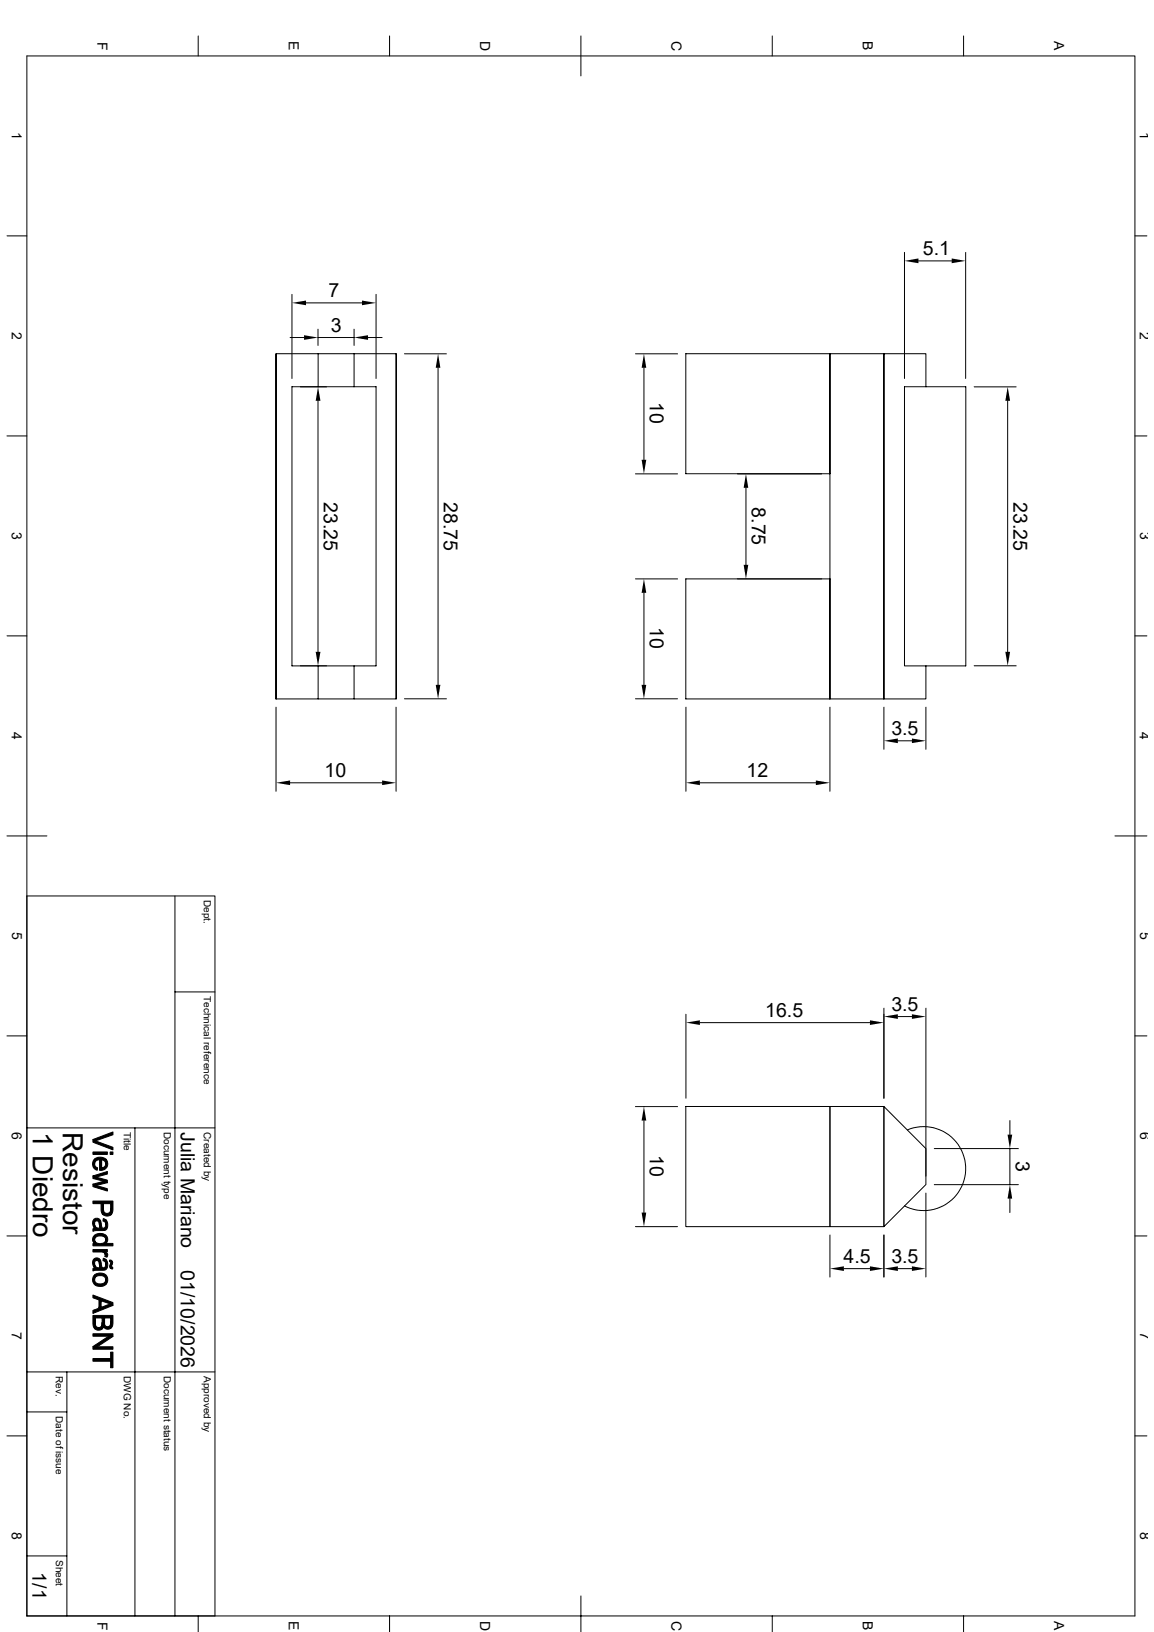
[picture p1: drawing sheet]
<svg xmlns="http://www.w3.org/2000/svg" width="420mm" height="594mm" viewBox="0 0 420 594" stroke-linecap="round" stroke-linejoin="round" font-family="sans-serif">
<g fill="none" stroke="#000" stroke-width=".36">
<path d="M72.1 13.1v7.3M141.8 13.1v7.3M211.4 13.1v14.5M281.1 13.1v7.3M350.7 13.1v7.3M9.8 20.4h403.2v567.7h-403.2zM2.5 85.9h7.3M329.2 91.9v45.9M334.3 95h12.1M351.5 91.9v45.9M413 85.9h4.4M106.3 107.1v30.7"/>
<path d="M111.4 110.2h20.3M115.7 119.8v5.9M128.9 119.8v5.9M136.9 107.1v30.7M100.5 128.7v125.7M105.6 122.9h5.1M115.7 122.9h13.2M115.8 128.7h-15.3v125.7M128.9 128.7h-13.1v12.1M133.9 122.9h5.2M144.2 128.7v125.7M147.2 128.8h15.3"/>
<path d="M159.4 133.9v115.4M231.3 128.8h15.3M234.4 133.9v33.4M249.6 128.7h52.4v43.7h-52.4zM302 128.7h19.7v125.7h-19.7zM2.5 158.7h7.3M106.3 140.8h30.6v101.6h-30.6zM109.3 140.8h9.5M115.7 145.9v91.3M128.9 140.8v-12.1h15.3v125.7h-15.3v-12M329.2 140.8h22.3v101.6h-22.3zM337 140.8v-12.1h-15.3v125.7h15.3v-12"/>
<path d="M354.5 140.8h15.3M366.7 145.9v91.3M413 158.7h4.4M231.3 172.5h15.3M268.4 172.5h30.6M271.5 177.5v28.1M231.3 210.7h15.3M234.4 215.8v33.5M249.6 210.7h52.4v43.7h-52.4zM2.5 231.4h7.3M413 231.4h4.4M100.5 257.4v30.6"/>
<path d="M100.5 254.4h28.4M109.3 242.3h9.5M115.8 242.4v12M144.1 257.4v30.6M147.2 254.3h15.3M231.3 254.3h15.3M249.6 257.4v30.6M302 257.4v30.6M321.7 257.4v15.3M337 257.4v15.3M354.5 242.3h15.3M326.8 269.6h5.1"/>
<path d="M105.6 284.9h33.5M254.7 284.9h42.2M2.5 304.2h14.6M405.8 304.2h11.6M9.8 326.1h68.4v262M63.7 326.1v262M2.5 377h7.3M63.7 361h14.5M249.6 369.1v30.6M254.7 372.2h61.9M321.7 366.9v32.8M326.8 370h5.1"/>
<path d="M337 366.9v61.2M413 377h4.4M9.8 410.5h68.4M49.1 410.5v177.6M231.3 402.8h15.3M234.4 407.8v33.5M249.6 402.7h52.4v43.7h-52.4zM302 402.7h19.7v43.7h-19.7zM321.7 402.7l15.3 15.3v13.1l-15.3 15.3zM330.2 411.3a15.3 15.3 0 0 1 21.3 14.6 15.3 15.3 0 0 1-22.3 13M340 418h30.6M367.5 407.8v5.2"/>
<path d="M367.5 418v13.2M337 434.2v30.6M340 431.2h30.6M367.5 436.2v5.1M2.5 449.8h7.3M231.3 446.4h15.3M302 449.5v15.3M321.7 449.5v15.3M413 449.8h4.4M307.1 461.7h9.5M326.8 461.7h5.1M9.8 499.3h68.4"/>
<path d="M24.3 499.3v88.8M9.8 513.9h14.5M2.5 522.6h7.3M413 522.6h4.4M9.8 566.3h14.5M72.1 588.1v5.8M141.8 588.1v5.8M211.4 580.9v13M281.1 588.1v5.8M350.7 588.1v5.8"/>
</g>
<g fill="#000" stroke="#000" stroke-width=".36">
<path d="M33.8 414.7l7.3 2.9v.9l-7.3-2.8z" fill-rule="evenodd"/>
<path d="M33.8 414.7l7.3-2.7v1l-6.5 2.2z" fill-rule="evenodd"/>
<path d="M34.4 421.9l.1 2.3 1 .8-.1 .9a2.42 2.42 0 0 1-1-4z" fill-rule="evenodd"/>
<path d="M34.5 421.7a3.4 3.4 0 0 1 4 .2v1.7l-.6-1.1-.9-.4v3.8l-.8 .1v-3.9l-1.3 .5-.5 1.1z" fill-rule="evenodd"/>
<path d="M33.8 419.3h5.3v.9h-5.3z" fill-rule="evenodd"/>
<path d="M33.8 428l5.3-1.6v.9l-4.2 1.2z" fill-rule="evenodd"/>
<path d="M33.8 431l4.1-1.1 1.2 .5-4.1 1.1z" fill-rule="evenodd"/>
<path d="M33.8 431l5.3 1.6v.9l-5.3-1.6z" fill-rule="evenodd"/>
<path d="M33.8 428l5.3 1.5v.9l-5.3-1.5z" fill-rule="evenodd"/>
<path d="M37 422.1v2.9l1-.3 .4-.6 .1-2.2a2.35 2.35 0 0 1 .6 2.5 2.35 2.35 0 0 1-2.1 1.5z" fill-rule="evenodd"/>
<path d="M40.1 419.3h1v.9h-1z" fill-rule="evenodd"/>
<path d="M33.8 437.1h7.3v3.2l-.3 1.4-.5 .5v-4.1h-2.7l-.1 4-.7-1.3v-2.7h-3z" fill-rule="evenodd"/>
<path d="M34.4 445.3l.1 1.8z" fill-rule="evenodd"/>
<path d="M34.3 449.7l.2 2.9a1.84 1.84 0 0 1-.2-2.9z" fill-rule="evenodd"/>
<path d="M34.2 443.7l1.2-.3 1 .6v3v-.3a2.31 2.31 0 0 0-1.2-2.4 .83 .83 0 0 0-.8 1l-.1 1.6a2.42 2.42 0 0 1-.1-3.2z" fill-rule="evenodd"/>
<path d="M34.2 458.1l1.2-.3 1 .7v2.9v-.3a2.31 2.31 0 0 0-1.2-2.3 .83 .83 0 0 0-.8 1l-.1 1.5a2.48 2.48 0 0 1-.1-3.2z" fill-rule="evenodd"/>
<path d="M37.6 443.5l.9 .4v1.8l-.2-.9-.8-.4z" fill-rule="evenodd"/>
<path d="M37.6 458l.9 .3v1.9l-.2-.9-.8-.4z" fill-rule="evenodd"/>
<path d="M33.8 454.8h5.3v.8h-.8v1l-.3-.6-.7-.3h-3.5z" fill-rule="evenodd"/>
<path d="M34.5 445.9l.7 .9 1.2 .2 .1-2.8 .4 1.7a.86 .86 0 0 0 .9 1.1 .86 .86 0 0 0 .7-1.3v-1.8a2.39 2.39 0 0 1-.6 3.9l-3.1 .1-1 .2v-.8l.7-.2z" fill-rule="evenodd"/>
<path d="M34.4 449.6a2.89 2.89 0 0 1 4.8 1.5l-.2 .9-.5 .5v-1.3a2.28 2.28 0 0 0-3.7-.8l-.4 .8z" fill-rule="evenodd"/>
<path d="M38.3 455.6l.9 .9-.3 1.1-.8-.3z" fill-rule="evenodd"/>
<path d="M37.6 438.1v1.8a1.36 1.36 0 0 0 1.3 1.7 1.36 1.36 0 0 0 1.4-1.7v2.3a2.45 2.45 0 0 1-2.8-.1z" fill-rule="evenodd"/>
<path d="M39.9 458.6a1.12 1.12 0 0 1 1.1 .7 1.12 1.12 0 0 1-.4 1.3v1.2l-.3-2.4-.4-.2z" fill-rule="evenodd"/>
<path d="M34.5 451.6a2.24 2.24 0 0 0 2.1 1 2.24 2.24 0 0 0 1.9-1.4v1.3h2.6v.9h-7.3v-.8h.7z" fill-rule="evenodd"/>
<path d="M34.4 459.8l.1 1.7z" fill-rule="evenodd"/>
<path d="M34.2 464.2l.2-.2v1.8a2.12 2.12 0 0 0 2 1.5 2.12 2.12 0 0 0 2.1-1.5v1.7a2.75 2.75 0 0 1-3.4 .5 2.75 2.75 0 0 1-1.2-3.2z" fill-rule="evenodd"/>
<path d="M34.5 460.4l.7 .9 1.2 .1 .1-2.8 .4 1.7a.86 .86 0 0 0 .9 1.1 .86 .86 0 0 0 .7-1.2v-1.9a2.39 2.39 0 0 1-.6 4h-3.1l-1 .3v-.9l.7-.2z" fill-rule="evenodd"/>
<path d="M34.5 463.9a2.78 2.78 0 0 1 3.2-.4 2.78 2.78 0 0 1 1.5 2.9l-.7 1.1v-1.7a2.2 2.2 0 0 0-3.8-.8l-.3 .8z" fill-rule="evenodd"/>
<path d="M40.3 459.6l.1 2.1-.2-.1a1.76 1.76 0 0 1 .1-2z" fill-rule="evenodd"/>
<path d="M40.6 460.8l.4 .4v.7l-.4-.1z" fill-rule="evenodd"/>
<path d="M33.8 471.3l7.3 2.8v1l-.8-.5-3.5-1.2-.8 2.7v-3l-2.2-.7z" fill-rule="evenodd"/>
<path d="M36.8 473.4v2.4l3.5-1.2 .8 .5-7.3 2.9v-1.1l2.2-.8z" fill-rule="evenodd"/>
<path d="M34.7 479.7v1.8a1.32 1.32 0 0 0 1.3 1.6 1.32 1.32 0 0 0 1.2-1.8v2.4l-1 .4-1.4-.3z" fill-rule="evenodd"/>
<path d="M38.1 479.7v1.5a1.2 1.2 0 0 0 1.2 1.7 1.2 1.2 0 0 0 1-1.8v2.4l-1.3 .3-.8-.4-.3-.2z" fill-rule="evenodd"/>
<path d="M33.8 490.1l7.3 .1v.9h-7.3z" fill-rule="evenodd"/>
<path d="M33.8 485.4h7.3v1l-7.3-.1z" fill-rule="evenodd"/>
<path d="M33.8 490.1l5.7-3.8 1.6 .1-5.7 3.8z" fill-rule="evenodd"/>
<path d="M33.8 478.7h7.3v3l-.3 1.2-.5 .6v-3.8h-2.2l-.2 3.5-.2-.4-.5 .9v-4h-2.5l-.1 4-.7-1.4z" fill-rule="evenodd"/>
<path d="M33.8 494.5h6.5v-2.4h.8v5.7h-.8v-2.4h-6.5z" fill-rule="evenodd"/>
</g>
<g fill="#000">
<path d="M329.2 95l5.1-.9v1.7zM346.4 94.1l5.1 .9-5.1 .8zM106.3 110.2l5.1-.8v1.7zM131.7 109.4l5.2 .8-5.2 .9zM110.7 122l5 .9-5 .8zM128.9 122.9l5-.9v1.7zM159.4 128.8l.9 5.1h-1.7zM234.4 128.8l.8 5.1h-1.7zM115.7 140.8l.9 5.1h-1.7zM366.7 140.8l.9 5.1h-1.7zM233.5 167.3h1.7l-.8 5.2zM271.5 172.5l.8 5h-1.7z"/>
<path d="M234.4 210.7l.8 5.1h-1.7zM270.6 205.6h1.7l-.8 5.1zM114.9 237.2h1.7l-.9 5.1zM365.9 237.2h1.7l-.9 5.1zM158.6 249.3h1.7l-.9 5zM233.5 249.3h1.7l-.8 5zM321.7 269.6l5.1-.8v1.7zM331.9 268.8l5.1 .8-5.1 .9zM100.5 284.9l5.1-.8v1.6zM139.1 284.1l5 .8-5 .8zM249.6 284.9l5.1-.8v1.6zM296.9 284.1l5.1 .8-5.1 .8z"/>
<path d="M249.6 372.2l5.1-.9v1.7zM316.6 371.3l5.1 .9-5.1 .8zM321.7 370l5.1-.9v1.7zM331.9 369.1l5.1 .9-5.1 .8zM234.4 402.8l.8 5h-1.7zM366.7 413h1.7l-.9 5zM367.5 431.2l.9 5h-1.7zM233.5 441.3h1.7l-.8 5.1zM302 461.7l5.1-.8v1.7zM316.6 460.9l5.1 .8-5.1 .9zM321.7 461.7l5.1-.8v1.7zM331.9 460.9l5.1 .8-5.1 .9z"/>
</g>
<g font-size="10.2">
<text x="12" y="412" transform="rotate(90 12 412)">1 Diedro</text>
<text x="22.9" y="412" transform="rotate(90 22.9 412)">Resistor</text>
</g>
<g font-size="7.1">
<text x="335.9" y="92.8">5.1</text>
<text x="119.6" y="108.2">7</text>
<text x="120.4" y="120.7">3</text>
<text x="236.5" y="146.4" transform="rotate(90 236.5 146.4)">10</text>
<text x="117.9" y="182.7" transform="rotate(90 117.9 182.7)">23.25</text>
<text x="161.5" y="182.7" transform="rotate(90 161.5 182.7)">28.75</text>
<text x="273.6" y="184.6" transform="rotate(90 273.6 184.6)">8.75</text>
<text x="368.9" y="182.7" transform="rotate(90 368.9 182.7)">23.25</text>
<text x="236.5" y="228.3" transform="rotate(90 236.5 228.3)">10</text>
<text x="324.4" y="267.5">3.5</text>
<text x="118.2" y="282.8">10</text>
<text x="271.7" y="282.9">12</text>
<text x="278.5" y="370.1">16.5</text>
<text x="324.4" y="367.9">3.5</text>
<text x="65.8" y="412" transform="rotate(90 65.8 412)">Julia Mariano</text>
<text x="236.5" y="420.4" transform="rotate(90 236.5 420.4)">10</text>
<text x="369.7" y="422.6" transform="rotate(90 369.7 422.6)">3</text>
<text x="307" y="459.6">4.5</text>
<text x="324.4" y="459.6">3.5</text>
<text x="65.8" y="462.2" transform="rotate(90 65.8 462.2)">01/10/2026</text>
<text x="11.8" y="572.3" transform="rotate(90 11.8 572.3)">1/1</text>
</g>
<g font-size="5.1">
<text x="35.5" y="15.2" transform="rotate(90 35.5 15.2)">F</text>
<text x="105.2" y="15" transform="rotate(90 105.2 15)">E</text>
<text x="174.8" y="14.9" transform="rotate(90 174.8 14.9)">D</text>
<text x="244.4" y="14.9" transform="rotate(90 244.4 14.9)">C</text>
<text x="314.1" y="15" transform="rotate(90 314.1 15)">B</text>
<text x="383.7" y="15" transform="rotate(90 383.7 15)">A</text>
<text x="4.3" y="48" transform="rotate(90 4.3 48)">1</text>
<text x="414.9" y="48" transform="rotate(90 414.9 48)">1</text>
<text x="4.3" y="120.8" transform="rotate(90 4.3 120.8)">2</text>
<text x="414.9" y="120.9" transform="rotate(90 414.9 120.9)">2</text>
<text x="4.4" y="193.6" transform="rotate(90 4.4 193.6)">3</text>
<text x="414.9" y="193.6" transform="rotate(90 414.9 193.6)">3</text>
<text x="4.3" y="266.4" transform="rotate(90 4.3 266.4)">4</text>
<text x="414.9" y="266.4" transform="rotate(90 414.9 266.4)">4</text>
<text x="4.4" y="339.2" transform="rotate(90 4.4 339.2)">5</text>
<text x="415" y="339.2" transform="rotate(90 415 339.2)">5</text>
<text x="4.4" y="412" transform="rotate(90 4.4 412)">6</text>
<text x="414.9" y="412" transform="rotate(90 414.9 412)">6</text>
<text x="4.4" y="484.8" transform="rotate(90 4.4 484.8)">7</text>
<text x="414.9" y="484.8" transform="rotate(90 414.9 484.8)">7</text>
<text x="4.4" y="557.6" transform="rotate(90 4.4 557.6)">8</text>
<text x="414.9" y="557.6" transform="rotate(90 414.9 557.6)">8</text>
<text x="35.5" y="590.2" transform="rotate(90 35.5 590.2)">F</text>
<text x="105.2" y="590.1" transform="rotate(90 105.2 590.1)">E</text>
<text x="174.8" y="590" transform="rotate(90 174.8 590)">D</text>
<text x="244.4" y="590" transform="rotate(90 244.4 590)">C</text>
<text x="314.1" y="590.1" transform="rotate(90 314.1 590.1)">B</text>
<text x="383.7" y="590.1" transform="rotate(90 383.7 590.1)">A</text>
</g>
<g font-size="3.6">
<text x="74.1" y="327.5" transform="rotate(90 74.1 327.5)">Dept.</text>
<text x="74.1" y="362.5" transform="rotate(90 74.1 362.5)">Technical reference</text>
<text x="45" y="412" transform="rotate(90 45 412)">Title</text>
<text x="59.6" y="412" transform="rotate(90 59.6 412)">Document type</text>
<text x="74.1" y="412" transform="rotate(90 74.1 412)">Created by</text>
<text x="20.3" y="500.8" transform="rotate(90 20.3 500.8)">Rev.</text>
<text x="45" y="500.8" transform="rotate(90 45 500.8)">DWG No.</text>
<text x="59.6" y="500.8" transform="rotate(90 59.6 500.8)">Document status</text>
<text x="74.1" y="500.8" transform="rotate(90 74.1 500.8)">Approved by</text>
<text x="20.3" y="515.3" transform="rotate(90 20.3 515.3)">Date of issue</text>
<text x="20.3" y="567.7" transform="rotate(90 20.3 567.7)">Sheet</text>
</g>
</svg>
